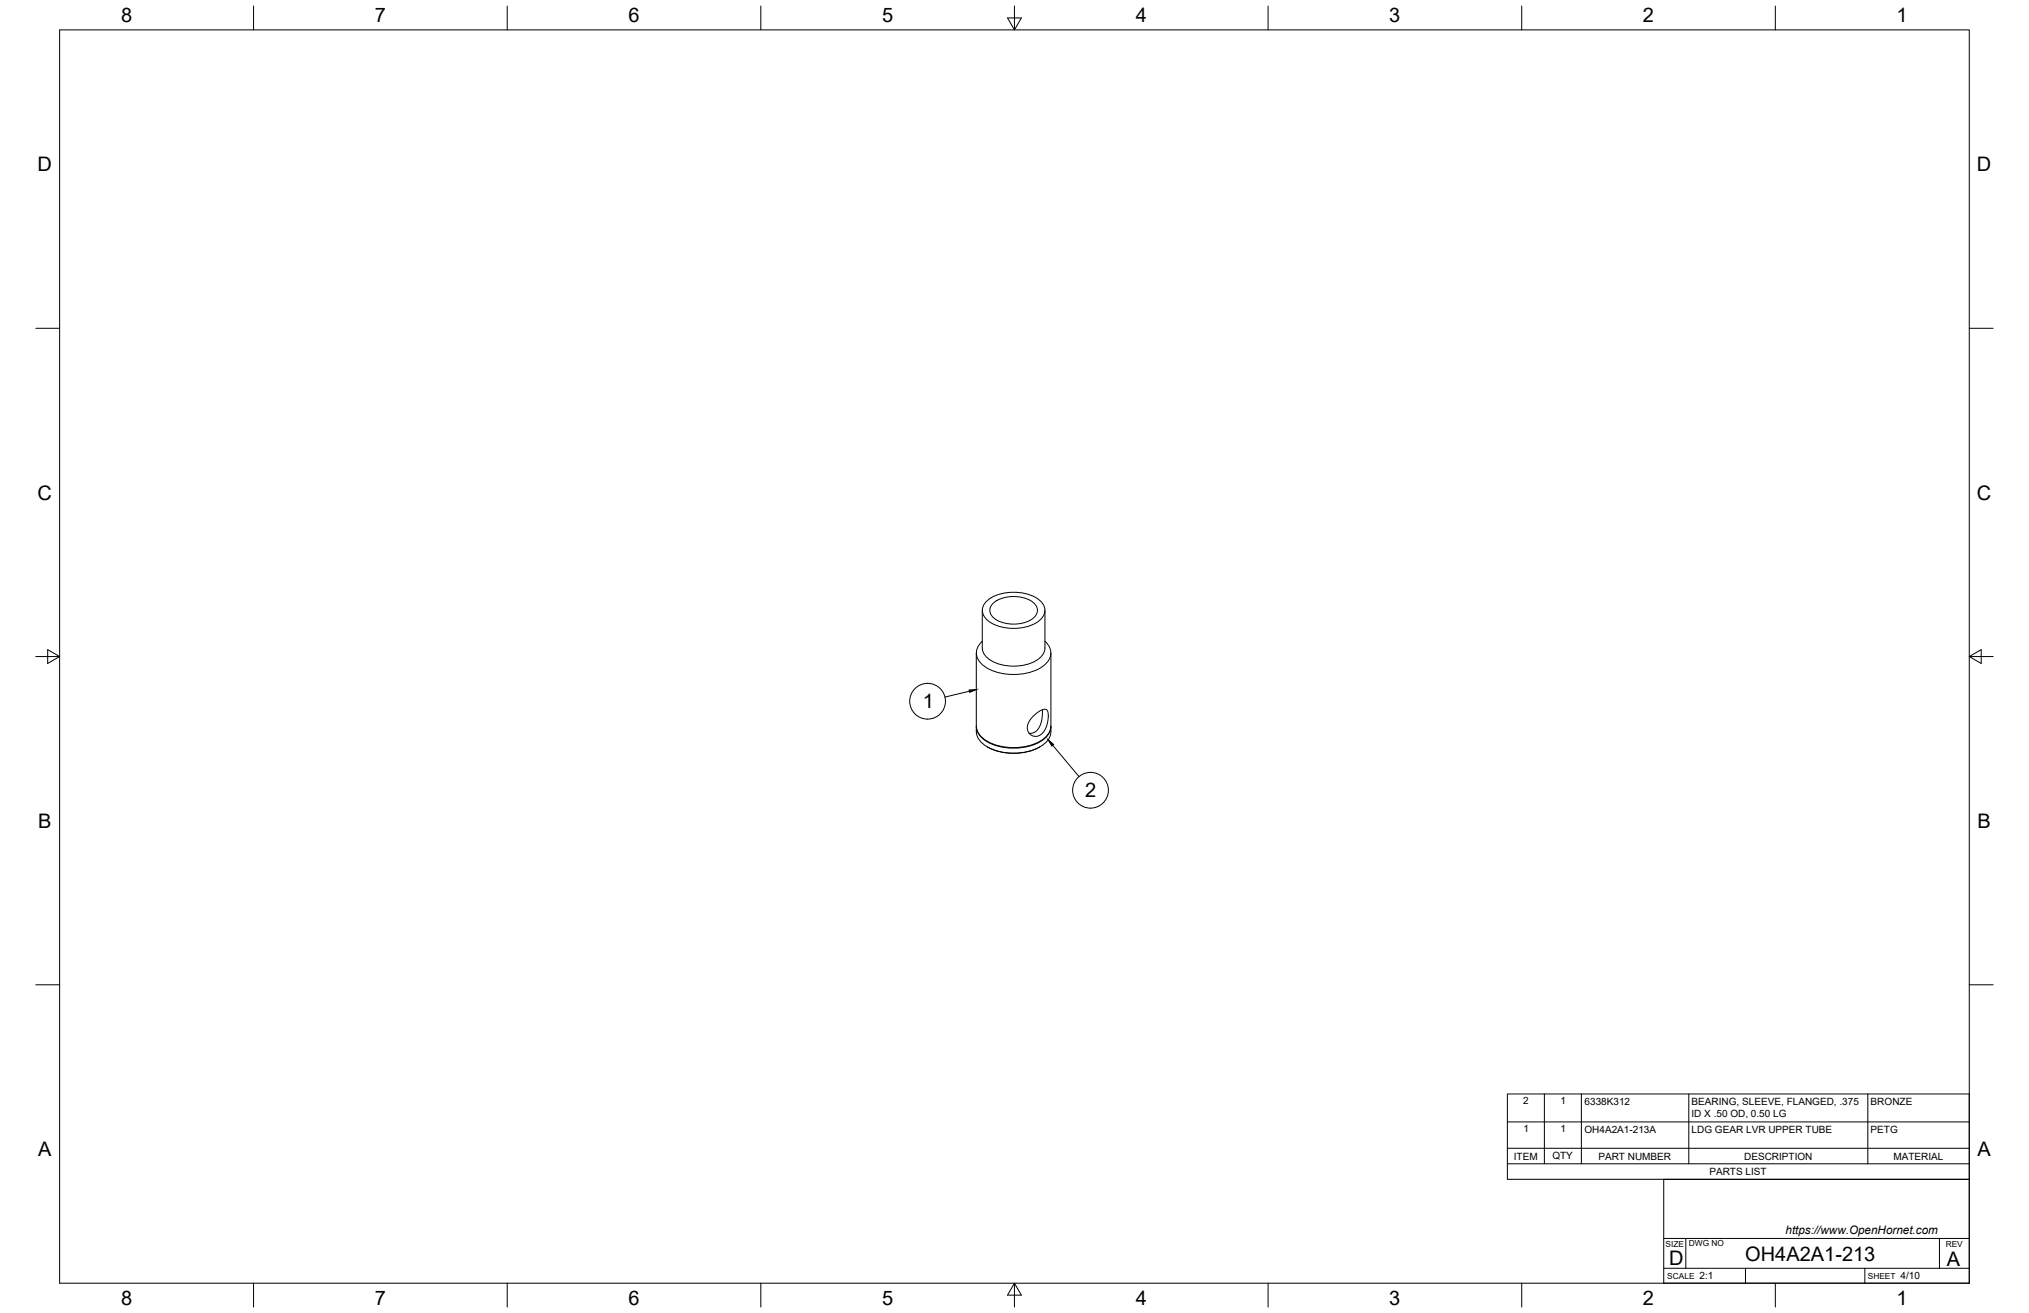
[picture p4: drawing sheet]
<svg xmlns="http://www.w3.org/2000/svg" width="864mm" height="559mm" viewBox="0 0 864 559" stroke-linecap="round" stroke-linejoin="round" font-family="sans-serif">
<!-- layer: Visible -->
<path d="M418.1 259.8v16a7.7 7.7 0 0 0 5.7 6.3 19.4 19.4 0 0 0 19.4-2.7 5.3 5.3 0 0 0 1.6-3.6v-16M420 255.8a19.3 19.3 0 0 1 22.9 0 5.3 5.3 0 0 1-.9 8.7 19.7 19.7 0 0 1-22-.8 5.1 5.1 0 0 1 0-7.9zM422.5 257a14.5 14.5 0 0 1 17.9 0 4.2 4.2 0 0 1-1.8 6.9 14.9 14.9 0 0 1-16.1-1.4 3.8 3.8 0 0 1 0-5.5zM415.5 277.9l.1 31.1a9.8 9.8 0 0 0 7.8 7.9 24 24 0 0 0 20.8-2.5l.9-.8a6.7 6.7 0 0 0 2.2-4.6v-31.1M418.1 272.9a6.2 6.2 0 0 0 .5 10.4 23.7 23.7 0 0 0 25.6 0 6.3 6.3 0 0 0 .6-10.4M415.5 309.2a8.8 8.8 0 0 0 6.6 9.6 24.3 24.3 0 0 0 22.1-2l.9-.8a7.3 7.3 0 0 0 2.2-6.8M415.6 309.1a8.9 8.9 0 0 0 6.5 7.6 23.9 23.9 0 0 0 22.7-2.6l1.9-2.4 .6-2.6M420.2 317.9a24.2 24.2 0 0 0 22.4 0M439.6 304.9l2.8-2.2a2.22 2.22 0 0 1 3.5-.1l.3 2.3-.4 2.9a5.7 5.7 0 0 1-5.7 5.5 4.1 4.1 0 0 1-1.6-6.9z" fill="none" stroke="#000" stroke-width=".43"/>
<!-- layer: Visible Narrow -->
<path d="M443.7 302.1l-.2 3.9-1.2 3.5-1.8 2.1-1 .4-1.5 .1" fill="none" stroke="#000" stroke-width=".43"/>
<!-- layer: Border -->
<g fill="none" stroke="#000" stroke-width=".43">
<path d="M25.4 12.7h812.8v533.4h-812.8zM107.9 2.6v10.1M215.9 2.6v10.1M323.8 2.6v10.1M428.8 7.6h5.9l-2.9 5.1zM431.8 2.6v10.1M539.7 2.6v10.1M647.7 2.6v10.1M755.6 2.6v10.1M15.2 139.7h10.2M838.2 139.7h10.1M15.2 279.4h10.2"/>
<path d="M20.3 276.5l5.1 2.9-5.1 3zM838.2 279.4l5.1-2.9v5.9zM838.2 279.4h10.1M15.2 419.1h10.2M838.2 419.1h10.1M107.9 546.1v10.2M215.9 546.1v10.2M323.8 546.1v10.2M431.8 546.1l2.9 5.1h-5.9zM431.8 546.1v10.2M539.7 546.1v10.2M647.7 546.1v10.2"/>
<path d="M755.6 546.1v10.2"/>
</g>
<!-- layer: Titleblock -->
<path d="M708.1 501.9h130.1v44.2h-130.1zM708.1 539.8h130.1M708.1 527.1h130.1M717.5 527.1v12.7M742.9 539.8v6.3M793.7 539.8v6.3M825.5 527.1v12.7" fill="none" stroke="#000" stroke-width=".43"/>
<!-- layer: Parts Lists -->
<path d="M641.6 465.6h196.6v36.3h-196.6zM641.6 477.5h196.6M657.3 465.6v29.7M673.1 465.6v29.7M718.8 465.6v29.7M795 465.6v29.7M641.6 495.3h196.6M641.6 488.7h196.6" fill="none" stroke="#000" stroke-width=".43"/>
<!-- layer: Balloons -->
<g fill="none" stroke="#000" stroke-width=".43">
<circle cx="394.8" cy="298.4" r="7.6"/>
<circle cx="464.2" cy="336.3" r="7.6"/>
</g>
<!-- layer: 0 -->
<path d="M412.5 293.7l3-.2-2.8 1.2zM446.1 314.8l2.4 2-.8 .7z" fill="#000" stroke="#000" stroke-width=".43"/>
<path d="M412.6 294.2l-10.4 2.5M448.1 317.2l11.2 13.3" fill="none" stroke="#000" stroke-width=".43"/>
<g font-size="8.5">
<text x="51.6" y="9.4">8</text>
<text x="159.5" y="9.4">7</text>
<text x="267.5" y="9.4">6</text>
<text x="375.4" y="9.3">5</text>
<text x="483.4" y="9.4">4</text>
<text x="591.3" y="9.4">3</text>
<text x="699.3" y="9.4">2</text>
<text x="807.2" y="9.4">1</text>
<text x="16" y="72.9">D</text>
<text x="841.4" y="72.9">D</text>
<text x="16" y="212.6">C</text>
<text x="841.4" y="212.6">C</text>
<text x="392.7" y="301.5">1</text>
<text x="461.9" y="339.4">2</text>
<text x="16.2" y="352.3">B</text>
<text x="841.7" y="352.3">B</text>
<text x="16.2" y="492">A</text>
<text x="841.7" y="492">A</text>
<text x="710.4" y="538.4">D</text>
<text x="742.8" y="536.7">OH4A2A1-213</text>
<text x="828.7" y="538.8">A</text>
<text x="51.6" y="555.5">8</text>
<text x="159.5" y="555.5">7</text>
<text x="267.5" y="555.5">6</text>
<text x="375.4" y="555.4">5</text>
<text x="483.4" y="555.5">4</text>
<text x="591.3" y="555.5">3</text>
<text x="699.3" y="555.5">2</text>
<text x="807.2" y="555.5">1</text>
</g>
<text font-size="5" x="760" y="525.2">https://www.OpenHornet.com</text>
<g font-size="4.3">
<text x="648.3" y="469.9">2</text>
<text x="664.2" y="469.9">1</text>
<text x="674.4" y="470.2">6338K312</text>
<text x="720" y="470.2">BEARING, SLEEVE, FLANGED, .375</text>
<text x="796.2" y="470.2">BRONZE</text>
<text x="719.9" y="475.3">ID X .50 OD, 0.50 LG</text>
<text x="648.4" y="481.8">1</text>
<text x="664.2" y="481.8">1</text>
<text x="674.4" y="482.1">OH4A2A1-213A</text>
<text x="720" y="482.1">LDG GEAR LVR UPPER TUBE</text>
<text x="796.2" y="482.1">PETG</text>
<text x="644.3" y="493.5">ITEM</text>
<text x="660.7" y="493.4">QTY</text>
<text x="680.3" y="493.5">PART NUMBER</text>
<text x="742.4" y="493.5">DESCRIPTION</text>
<text x="805.9" y="493.5">MATERIAL</text>
<text x="727.6" y="500.1">PARTS LIST</text>
<text x="723.4" y="544.5">2:1</text>
<text x="809" y="544.5">4/10</text>
</g>
<g font-size="3.5">
<text x="708.9" y="530.9">SIZE</text>
<text x="718.9" y="530.5">DWG NO</text>
<text x="828.2" y="530.9">REV</text>
<text x="709.6" y="544.2">SCALE</text>
<text x="795" y="544.2">SHEET</text>
</g>
</svg>
